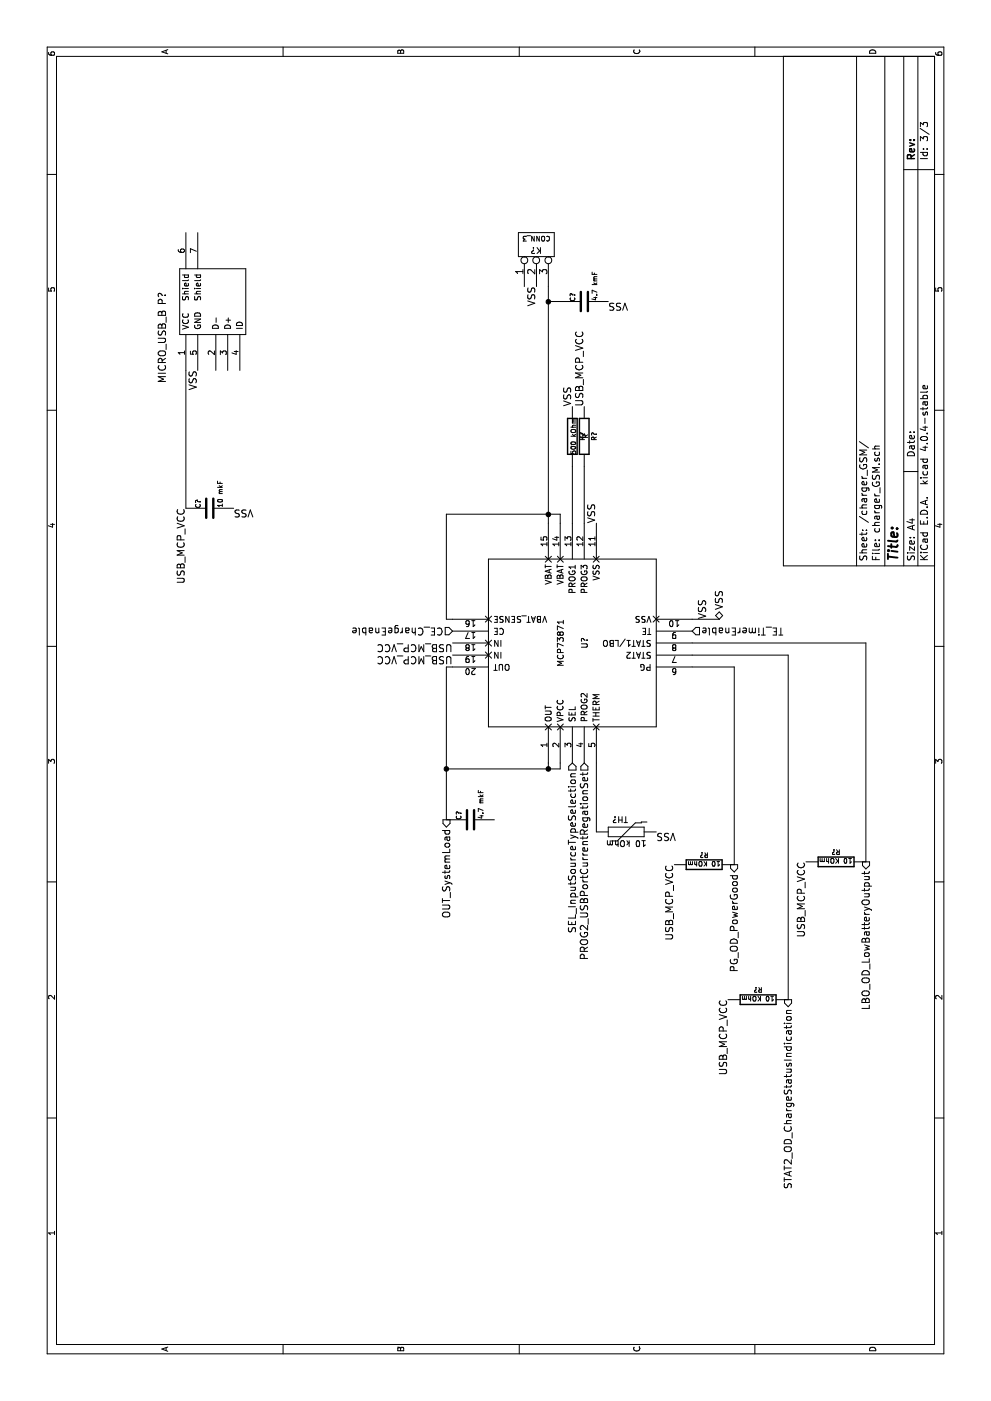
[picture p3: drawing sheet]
EESchema Schematic File Version 2
LIBS:power
LIBS:device
LIBS:transistors
LIBS:conn
LIBS:linear
LIBS:regul
LIBS:74xx
LIBS:cmos4000
LIBS:adc-dac
LIBS:memory
LIBS:xilinx
LIBS:microcontrollers
LIBS:dsp
LIBS:microchip
LIBS:analog_switches
LIBS:motorola
LIBS:texas
LIBS:intel
LIBS:audio
LIBS:interface
LIBS:digital-audio
LIBS:philips
LIBS:display
LIBS:cypress
LIBS:siliconi
LIBS:opto
LIBS:atmel
LIBS:contrib
LIBS:valves
LIBS:zakadc
LIBS:vw2500m
LIBS:usb-b
LIBS:uprojects-msp430
LIBS:uprojects-maxim-integrated
LIBS:tps79530
LIBS:tps63001
LIBS:tps61040dbv
LIBS:tact_sw
LIBS:str751fr0t6
LIBS:stm32f103cb
LIBS:stm32f101cbt6
LIBS:stm32f030f4
LIBS:stm32f20x_LQFP64
LIBS:sn54ac04
LIBS:smf05c
LIBS:sim_holder
LIBS:sim900
LIBS:sim800c
LIBS:reset_supervisor
LIBS:quectel
LIBS:psl-ecg_12md_ads1298
LIBS:pl2303
LIBS:pcf8563_rtc
LIBS:opa333_sot23-5
LIBS:nrf8001
LIBS:ncp3020
LIBS:mt3608
LIBS:molex_sim_holder_47553
LIBS:micro_usb_b
LIBS:microsd_socket
LIBS:md1506_gsm_ant
LIBS:mcp73833
LIBS:mcp73831
LIBS:mb6s
LIBS:max669
LIBS:ltc4120
LIBS:ltc3533
LIBS:lt1370
LIBS:lpc1313
LIBS:lp2951
LIBS:lm2931cdr2g
LIBS:lm809
LIBS:lis3dh
LIBS:led_couple
LIBS:l6984
LIBS:itg3200
LIBS:irfh9310
LIBS:irfh5300
LIBS:ir2110l4
LIBS:hmc5883
LIBS:hlk-rm04
LIBS:hc735-oscillator
LIBS:gl850g_usb_hub
LIBS:esp-07
LIBS:dpak-diode
LIBS:cstce_crystal
LIBS:conn15
LIBS:cc3100mod
LIBS:bmp180
LIBS:ble112
LIBS:alt_symbols
LIBS:ads1298_ecg_adc
LIBS:ad8542
LIBS:ad8495
LIBS:ad8054
LIBS:ad8051
LIBS:3225_4p_quartz
LIBS:74lvc02
LIBS:XC6206P332MR
LIBS:STF202-22T1G
LIBS:MCP73871
LIBS:xmobile-cache
EELAYER 25 0
EELAYER END
$Descr A4 11693 8268
encoding utf-8
Sheet 3 3
Title ""
Date ""
Rev ""
Comp ""
Comment1 ""
Comment2 ""
Comment3 ""
Comment4 ""
$EndDescr
$Comp
L MCP73871 U?
U 1 1
P 6325 4775
F 0 "U?" H 6325 4675 50  0000 C CNN
F 1 "MCP73871" H 6325 4875 50  0000 C CNN
F 2 "MODULE" H 6325 4775 50  0001 C CNN
F 3 "DOCUMENTATION" H 6325 4775 50  0001 C CNN
	1    6325 4775
	1    0    0    -1  
$EndComp
$Comp
L MICRO_USB_B P?
U 1 1
P 9150 1800
F 0 "P?" H 9200 2250 60  0000 C CNN
F 1 "MICRO_USB_B" H 8800 2250 60  0000 C CNN
F 2 "" H 9400 1500 60  0000 C CNN
F 3 "" H 9400 1500 60  0000 C CNN
	1    9150 1800
	1    0    0    -1  
$EndComp
$Comp
L CONN_3 K?
U 1 1
P 9650 4475
F 0 "K?" V 9600 4475 50  0000 C CNN
F 1 "CONN_3" V 9700 4475 40  0000 C CNN
F 2 "" H 9650 4475 60  0001 C CNN
F 3 "" H 9650 4475 60  0001 C CNN
	1    9650 4475
	1    0    0    -1  
$EndComp
$Comp
L R R?
U 1 1
P 8050 4875
F 0 "R?" V 8130 4875 40  0000 C CNN
F 1 "R" V 8057 4876 40  0000 C CNN
F 2 "" V 7980 4875 30  0000 C CNN
F 3 "" H 8050 4875 30  0000 C CNN
	1    8050 4875
	0    1    1    0   
$EndComp
$Comp
L R R?
U 1 1
P 8050 4775
F 0 "R?" V 8130 4775 40  0000 C CNN
F 1 "500 kOhm" V 8057 4776 40  0000 C CNN
F 2 "" V 7980 4775 30  0000 C CNN
F 3 "" H 8050 4775 30  0000 C CNN
	1    8050 4775
	0    1    1    0   
$EndComp
Text Label 7325 4975 0    60   ~ 0
VSS
Text Label 8300 4775 0    60   ~ 0
VSS
Text Label 6525 5900 0    60   ~ 0
VSS
Text HLabel 6525 6000 2    60   BiDi ~ 0
VSS
Wire Wire Line
	6525 5775 6525 6000
Wire Wire Line
	7325 4775 7800 4775
Wire Wire Line
	7325 4875 7800 4875
$Comp
L C C?
U 1 1
P 7450 1750
F 0 "C?" H 7450 1850 40  0000 L CNN
F 1 "10 mkF" H 7456 1665 40  0000 L CNN
F 2 "" H 7488 1600 30  0000 C CNN
F 3 "" H 7450 1750 60  0000 C CNN
	1    7450 1750
	1    0    0    -1  
$EndComp
Wire Wire Line
	7450 1550 8600 1550
Text Label 7450 1550 2    60   ~ 0
USB_MCP_VCC
Text Label 7450 1950 3    60   ~ 0
VSS
Text Label 8600 1650 2    60   ~ 0
VSS
Text Label 8300 4875 0    60   ~ 0
USB_MCP_VCC
Wire Wire Line
	7325 4575 9300 4575
$Comp
L C C?
U 1 1
P 9175 4875
F 0 "C?" H 9175 4975 40  0000 L CNN
F 1 "4.7 kmF" H 9181 4790 40  0000 L CNN
F 2 "" H 9213 4725 30  0000 C CNN
F 3 "" H 9175 4875 60  0000 C CNN
	1    9175 4875
	1    0    0    -1  
$EndComp
Text Label 9175 5075 3    60   ~ 0
VSS
Wire Wire Line
	9175 4675 9175 4575
Connection ~ 9175 4575
Text Label 9300 4475 2    60   ~ 0
VSS
Wire Wire Line
	7400 4675 7325 4675
Wire Wire Line
	7400 3725 7400 4675
Connection ~ 7400 4575
Wire Wire Line
	7400 3725 6525 3725
Wire Wire Line
	6525 3725 6525 3775
Wire Wire Line
	6125 3725 6125 3775
Wire Wire Line
	4850 3725 6125 3725
Wire Wire Line
	5275 3725 5275 4675
Wire Wire Line
	5275 4575 5325 4575
Wire Wire Line
	5275 4675 5325 4675
Connection ~ 5275 4575
$Comp
L C C?
U 1 1
P 4850 3925
F 0 "C?" H 4850 4025 40  0000 L CNN
F 1 "4.7 mkF" H 4856 3840 40  0000 L CNN
F 2 "" H 4888 3775 30  0000 C CNN
F 3 "" H 4850 3925 60  0000 C CNN
	1    4850 3925
	1    0    0    -1  
$EndComp
Connection ~ 5275 3725
$Comp
L THERMISTOR TH?
U 1 1
P 4750 5225
F 0 "TH?" V 4850 5275 50  0000 C CNN
F 1 "10 kOhm" V 4650 5225 50  0000 C CNN
F 2 "" H 4750 5225 60  0000 C CNN
F 3 "" H 4750 5225 60  0000 C CNN
	1    4750 5225
	1    0    0    -1  
$EndComp
Wire Wire Line
	4750 4975 5325 4975
Text Label 4750 5475 3    60   ~ 0
VSS
Text Label 4475 5625 2    60   ~ 0
USB_MCP_VCC
$Comp
L R R?
U 1 1
P 4475 5875
F 0 "R?" V 4555 5875 40  0000 C CNN
F 1 "10 KOhm" V 4482 5876 40  0000 C CNN
F 2 "" V 4405 5875 30  0000 C CNN
F 3 "" H 4475 5875 30  0000 C CNN
	1    4475 5875
	1    0    0    -1  
$EndComp
Wire Wire Line
	4475 6125 6125 6125
Wire Wire Line
	6125 6125 6125 5775
$Comp
L R R?
U 1 1
P 3350 6325
F 0 "R?" V 3430 6325 40  0000 C CNN
F 1 "10 KOhm" V 3357 6326 40  0000 C CNN
F 2 "" V 3280 6325 30  0000 C CNN
F 3 "" H 3350 6325 30  0000 C CNN
	1    3350 6325
	1    0    0    -1  
$EndComp
Text Label 3350 6075 2    60   ~ 0
USB_MCP_VCC
Wire Wire Line
	6225 6575 3350 6575
Wire Wire Line
	6225 5775 6225 6575
$Comp
L R R?
U 1 1
P 4500 6975
F 0 "R?" V 4580 6975 40  0000 C CNN
F 1 "10 KOhm" V 4507 6976 40  0000 C CNN
F 2 "" V 4430 6975 30  0000 C CNN
F 3 "" H 4500 6975 30  0000 C CNN
	1    4500 6975
	1    0    0    -1  
$EndComp
Text Label 4500 6725 2    60   ~ 0
USB_MCP_VCC
Wire Wire Line
	6325 7225 6325 5775
Text HLabel 4850 3725 0    60   Output ~ 0
OUT_SystemLoad
Text HLabel 5325 4775 0    60   Input ~ 0
SEL_InputSourceTypeSelection
Text HLabel 5325 4875 0    60   Input ~ 0
PROG2_USBPortCurrentRegationSet
Text Label 6225 3775 1    60   ~ 0
USB_MCP_VCC
Text Label 6325 3775 1    60   ~ 0
USB_MCP_VCC
Text HLabel 6425 3775 1    60   Input ~ 0
CE_ChargeEnable
Text HLabel 4475 6125 0    60   Output ~ 0
PG_OD_PowerGood
Text HLabel 3350 6575 0    60   Output ~ 0
STAT2_OD_ChargeStatusIndication
Wire Wire Line
	4500 7225 6325 7225
Text HLabel 4500 7225 0    60   Output ~ 0
LBO_OD_LowBatteryOutput
Text HLabel 6425 5775 3    60   Input ~ 0
TE_TimerEnable
$EndSCHEMATC
